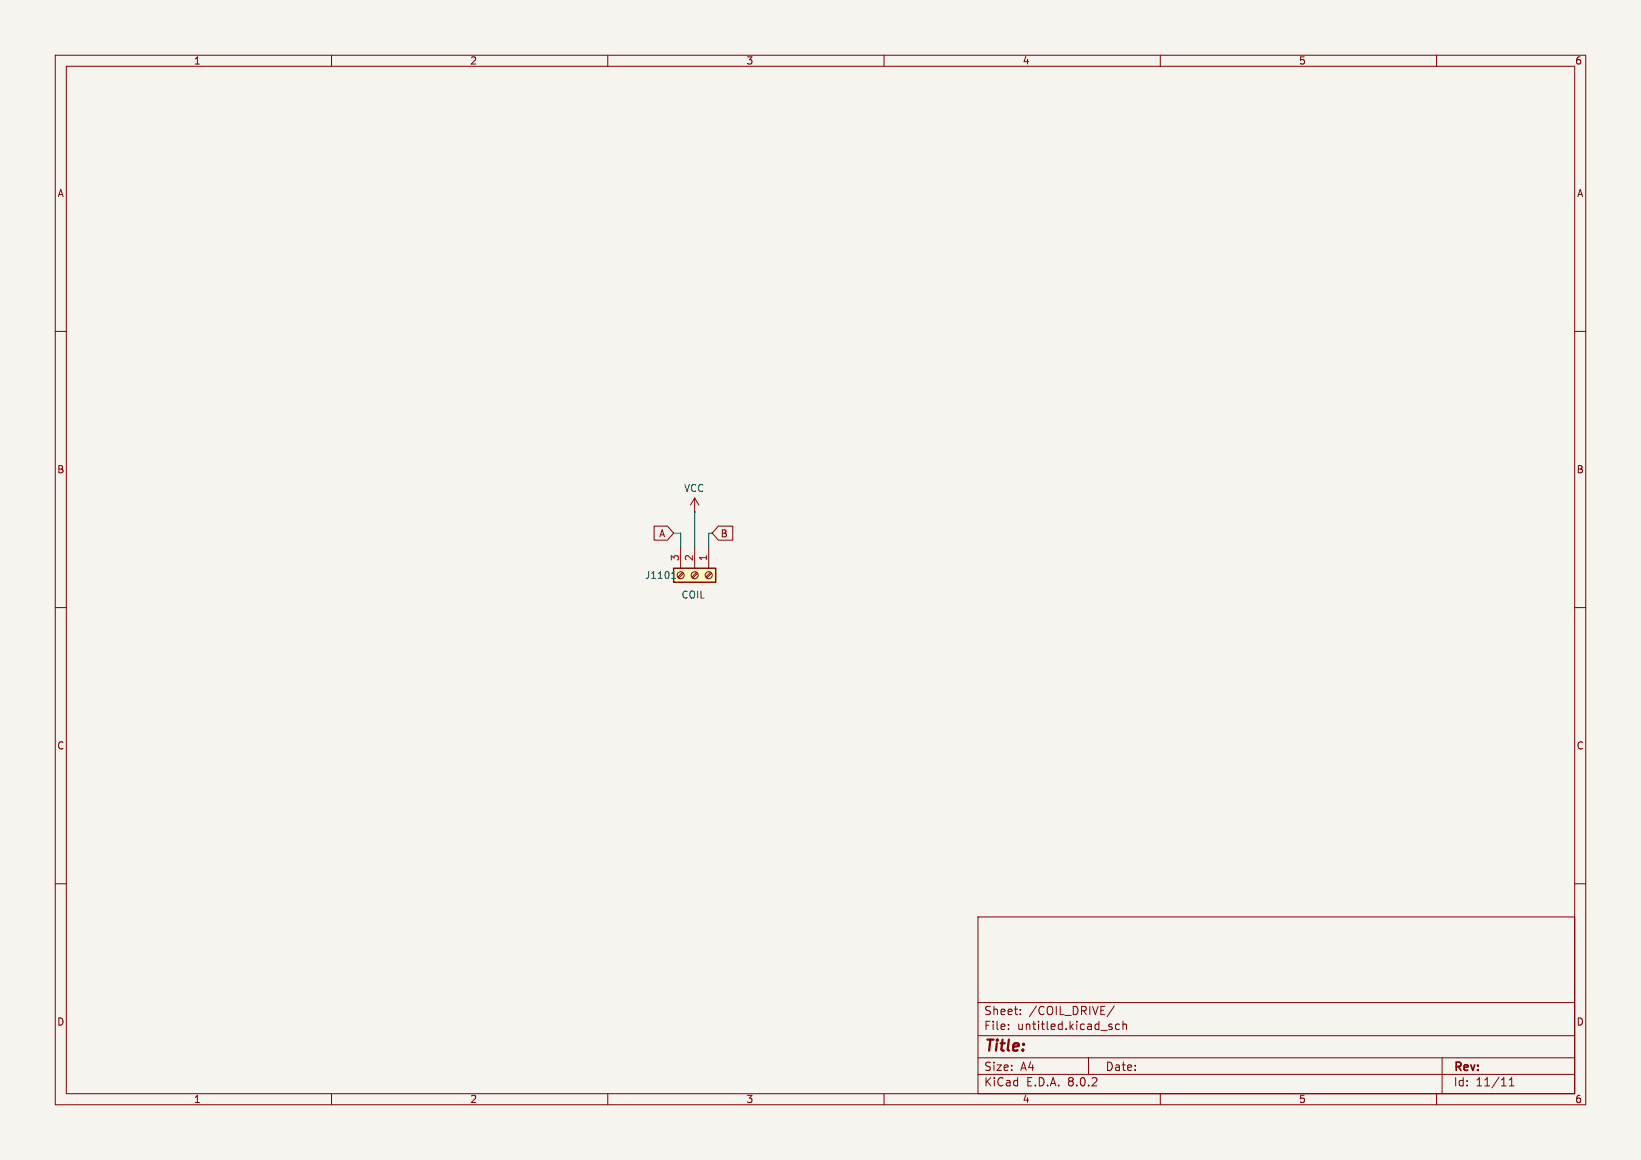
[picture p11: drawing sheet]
<svg xmlns="http://www.w3.org/2000/svg" width="297mm" height="210mm" viewBox="0 0 297 210" stroke-linecap="round" stroke-linejoin="round" font-family="sans-serif">
<path d="M0 0h297v210h-297z" fill="#f5f4ef" stroke="#f5f4ef" stroke-width=".18"/>
<g fill="none" stroke="#840000" stroke-width=".18">
<path d="M10 10h277v190h-277zM12 12h273v186h-273zM60 10v2M110 10v2M160 10v2M210 10v2M260 10v2M10 60h2M285 60h2M125.7 92.7h.1M125.7 90.2l-.7 1.2M125.7 90.2v2.5"/>
<path d="M125.7 90.2l.8 1.2M10 110h2M285 110h2M10 160h2M285 160h2M177 166h108v32h-108zM60 198v2M110 198v2M160 198v2M177 194.5h108M177 191.5h108M177 187.5h108"/>
<path d="M177 181.5h108M182.5 186.3v.1M182.5 185.5v.1M184.7 183.6v.1M184.7 182.8v.1M197 191.5v3M201.2 186v.3M201.7 182.1l-1.3 2M202.6 185.5l-.4-.1-.3 .3v.4l.1 .2h.6M203.2 185.5l.3-.1 .3 .1 .1 .9M203.2 184.9v1.5M210 198v2"/>
<path d="M260 198v2M261 191.5v6.5M273.2 196.6h.8M273.2 195.5l.4-.4v1.5"/>
</g>
<path d="M121.9 102.9h7.6v2.5h-7.6z" fill="#ffffc2"/>
<path d="M121.9 102.9h7.6v2.5h-7.6z" fill="none" stroke="#840000" stroke-width=".25"/>
<g fill="none" stroke="#840000" stroke-width=".18">
<path d="M118.4 95.2h2.4l1.1 1.3-1.1 1.3h-2.4zM123.2 99.1v3.8M125.7 99.1v3.8M128.3 99.1v3.8M130 95.2h2.6v2.6h-2.6l-1.1-1.3zM123.5 103.6l-.8 .9M123.7 103.8l-.8 .8M126.1 103.6l-.9 .9M126.2 103.8l-.8 .8M128.6 103.6l-.8 .9M128.8 103.8l-.9 .8"/>
<circle cx="123.2" cy="104.1" r=".63"/>
<circle cx="125.7" cy="104.1" r=".63"/>
<circle cx="128.3" cy="104.1" r=".63"/>
</g>
<path d="M121.6 104.7h.7M121.7 103.8l.2-.4v1.3" fill="none" stroke="#006464" stroke-width=".18"/>
<path d="M121.9 96.5h1.3v2.6M125.7 92.7v6.4M128.9 96.5h-.6v2.6" fill="none" stroke="#009600" stroke-width=".18"/>
<text font-size="2.8" fill="#840000" x="178" y="190.9">Title:</text>
<g font-size="2.1" fill="#840000">
<text x="178" y="184">Sheet:</text>
<text x="186.2" y="184">/COIL_DRIVE/</text>
<text x="178" y="186.7">File:</text>
<text x="184.1" y="186.7">untitled.kicad_sch</text>
<text x="178" y="196.9">KiCad</text>
<text x="178" y="194.1">Size:</text>
<text x="184.7" y="194.1">A4</text>
<text x="185.7" y="196.9">E.D.A.</text>
<text x="193.3" y="196.9">8.0.2</text>
<text x="200" y="194.1">Date:</text>
<text x="263" y="194.3">Rev:</text>
<text x="263" y="196.9">Id:</text>
<text x="267.1" y="196.9">11/11</text>
</g>
<g font-size="1.8" fill="#840000">
<text x="35" y="11.9">1</text>
<text x="85" y="11.9">2</text>
<text x="135" y="11.9">3</text>
<text x="185" y="11.9">4</text>
<text x="235" y="11.9">5</text>
<text x="285" y="11.9">6</text>
<text x="10.3" y="35.9">A</text>
<text x="285.3" y="35.9">A</text>
<text x="10.3" y="85.9">B</text>
<text x="285.3" y="85.9">B</text>
<text x="119.2" y="97.5">A</text>
<text x="130.3" y="97.5">B</text>
<text x="10.3" y="135.9">C</text>
<text x="285.3" y="135.9">C</text>
<text x="10.3" y="185.9">D</text>
<text x="285.3" y="185.9">D</text>
<text x="35" y="199.9">1</text>
<text x="85" y="199.9">2</text>
<text x="135" y="199.9">3</text>
<text x="185" y="199.9">4</text>
<text x="235" y="199.9">5</text>
<text x="285" y="199.9">6</text>
</g>
<g font-size="1.8" fill="#006464">
<text x="123.7" y="89.3">VCC</text>
<text x="116.6" y="105">J1101</text>
<text x="123.3" y="108.6">COIL</text>
</g>
<g font-size="1.8" fill="#a90000">
<text x="122.9" y="101.7" transform="rotate(-90 122.9 101.7)">3</text>
<text x="125.5" y="101.7" transform="rotate(-90 125.5 101.7)">2</text>
<text x="128" y="101.7" transform="rotate(-90 128 101.7)">1</text>
</g>
</svg>
